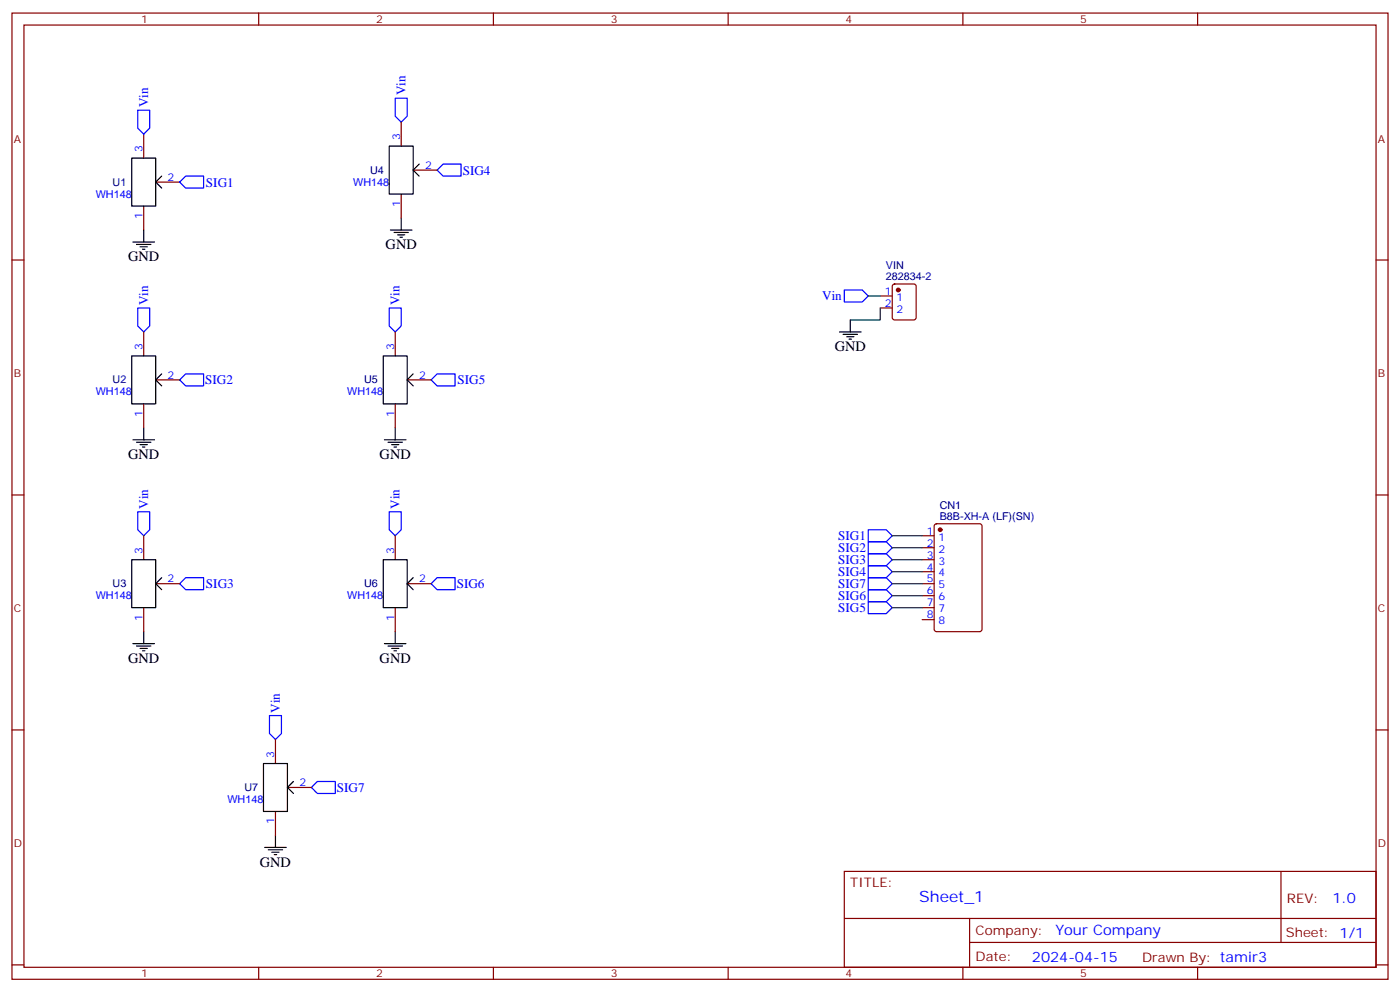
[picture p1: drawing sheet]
<svg xmlns="http://www.w3.org/2000/svg" width="412mm" height="292mm" viewBox="0 0 412 292" stroke-linecap="round" stroke-linejoin="round" font-family="sans-serif">
<g fill="none" stroke="#870000" stroke-width=".35">
<path d="M3.5 3.8h405.4v284.4h-405.4zM7.1 7.4h398.2v277.3h-398.2zM76.2 3.8v3.6M145.3 3.8v3.6M214.5 3.8v3.6M283.6 3.8v3.6M352.8 3.8v3.6M42.3 39.5v7M118.2 35.9v7.1M45.9 53.6h7M118.2 57.1v7.1M121.7 50.1h7.1"/>
<path d="M3.5 76.5h3.6M42.3 60.6v7.1M405.3 76.5h3.6M42.3 97.7v7M116.4 97.7v7M259.3 87.1h3.5M259.3 90.6h3.5M263.1 83.8l.4-.2h5.7l.6 .4 .1 9.5-.5 .6-5.9 .1-.6-.5-.1-9.4zM42.3 118.9v7M45.9 111.8h7M116.4 118.9v7M119.9 111.8h7.1"/>
<path d="M3.5 145.7h3.6M42.3 157.7v7M116.4 157.7v7M271.6 157.7h3.6M275.4 154.3l.5-.2h12.7l.6 .5 .1 30.6-.5 .6-12.9 .1-.7-.5v-30.6zM405.3 145.7h3.6M42.3 178.8v7.1M45.9 171.8h7M116.4 178.8v7.1M119.9 171.8h7.1M271.6 171.8h3.6M271.6 161.2h3.6"/>
<path d="M271.6 164.7h3.6M271.6 168.2h3.6M271.6 175.3h3.6M271.6 178.8h3.6M271.6 182.4h3.6M3.5 214.8h3.6M81.1 217.6v7.1M405.3 214.8h3.6M81.1 238.8v7.1M84.7 231.7h7M248.7 256.4h156.6v28.3h-156.6zM377.3 256.5v20.8"/>
<path d="M248.7 270.3h156.5M285.6 277.3h119.6M285.6 270.3v14.1M3.5 284h3.6M76.2 284.7v3.5M145.3 284.7v3.5M214.5 284.7v3.5M283.6 284.7v3.5M352.8 284.7v3.5M405.3 284h3.6"/>
</g>
<g fill="none" stroke="#000" stroke-width=".35">
<path d="M38.8 46.5h7.1v14.1h-7.1zM47.6 51.8l-1.7 1.8 1.7 1.8M114.7 43h7v14.1h-7zM123.5 48.3l-1.8 1.8 1.8 1.7M39.2 71.2h6.3M40.2 71.9h4.2M41.3 72.6h2.1M42 73.3h.7M42.3 67.7v3.5M115 67.7h6.4M116.1 68.4h4.2M117.1 69.1h2.1"/>
<path d="M117.8 69.8h.7M118.2 64.2v3.5M247.3 97.7h6.3M248.4 98.4h4.2M249.4 99.1h2.1M250.1 99.8h.7M250.5 94.2v3.5M38.8 104.7h7.1v14.2h-7.1zM47.6 110l-1.7 1.8 1.7 1.8M112.9 104.7h7v14.2h-7zM121.7 110l-1.8 1.8 1.8 1.8M39.2 129.4h6.3"/>
<path d="M40.2 130.1h4.2M41.3 130.8h2.1M42 131.6h.7M42.3 125.9v3.5M113.2 129.4h6.4M114.3 130.1h4.2M115.4 130.8h2.1M116.1 131.6h.7M116.4 125.9v3.5M38.8 164.7h7.1v14.1h-7.1zM47.6 170l-1.7 1.8 1.7 1.7M112.9 164.7h7v14.1h-7z"/>
<path d="M121.7 170l-1.8 1.8 1.8 1.7M39.2 189.4h6.3M40.2 190.1h4.2M41.3 190.8h2.1M42 191.5h.7M42.3 185.9v3.5M113.2 189.4h6.4M114.3 190.1h4.2M115.4 190.8h2.1M116.1 191.5h.7M116.4 185.9v3.5M77.6 224.7h7.1v14.1h-7.1z"/>
<path d="M86.4 230l-1.7 1.7 1.7 1.8M78 249.4h6.3M79 250.1h4.3M80.1 250.8h2.1M80.8 251.5h.7M81.1 245.9v3.5"/>
</g>
<g fill="#870000" stroke="#870000" stroke-width=".35">
<circle cx="264.6" cy="85.3" r=".53"/>
<circle cx="276.9" cy="155.9" r=".53"/>
</g>
<g fill="none" stroke="#00f" stroke-width=".35">
<path d="M40.6 32.4h3.5v5.3l-1.8 1.8-1.7-1.8zM116.4 28.9h3.5v5.3l-1.7 1.7-1.8-1.7zM52.9 53.6l1.8-1.8h5.3v3.6h-5.3zM128.8 50.1l1.7-1.8h5.3v3.5h-5.3zM40.6 90.6h3.5v5.3l-1.8 1.8-1.7-1.8zM114.7 90.6h3.5v5.3l-1.8 1.8-1.7-1.8zM248.7 85.3h5.3l1.8 1.8-1.8 1.8h-5.3zM52.9 111.8l1.8-1.8h5.3v3.6h-5.3zM127 111.8l1.8-1.8h5.3v3.6h-5.3zM40.6 150.6h3.5v5.3l-1.8 1.8-1.7-1.8zM114.7 150.6h3.5v5.3l-1.8 1.8-1.7-1.8zM255.8 155.9h5.3l1.7 1.8-1.7 1.7h-5.3z"/>
<path d="M255.8 159.4h5.3l1.7 1.8-1.7 1.7h-5.3zM52.9 171.8l1.8-1.8h5.3v3.5h-5.3zM127 171.8l1.8-1.8h5.3v3.5h-5.3zM255.8 166.5h5.3l1.7 1.7-1.7 1.8h-5.3zM255.8 162.9h5.3l1.7 1.8-1.7 1.8h-5.3zM255.8 170h5.3l1.7 1.8-1.7 1.7h-5.3zM255.8 173.5h5.3l1.7 1.8-1.7 1.8h-5.3zM255.8 177.1h5.3l1.7 1.7-1.7 1.8h-5.3zM79.4 210.6h3.5v5.3l-1.8 1.7-1.7-1.7zM91.7 231.7l1.8-1.7h5.3v3.5h-5.3z"/>
</g>
<path d="M255.8 87.1h3.5M259.3 90.6v3.6h-8.8M262.8 157.7h8.8M262.8 178.8h8.8M262.8 175.3h8.8M262.8 171.8h8.8M262.8 164.7h8.8M262.8 168.2h8.8M262.8 161.2h8.8" fill="none" stroke="#008700" stroke-width=".35"/>
<text font-size="4.6" fill="#00f" x="270.8" y="265.5">Sheet_1</text>
<g font-size="4.2">
<text x="37.7" y="76.9">GND</text>
<text x="113.6" y="73.3">GND</text>
<text x="245.9" y="103.3">GND</text>
<text x="37.7" y="135.1">GND</text>
<text x="111.8" y="135.1">GND</text>
<text x="37.7" y="195.1">GND</text>
<text x="111.8" y="195.1">GND</text>
<text x="76.6" y="255">GND</text>
</g>
<g font-size="4.2" fill="#00f">
<text x="392.5" y="265.7">1.0</text>
<text x="310.9" y="275.3">Your Company</text>
<text x="304" y="283.1">2024-04-15</text>
</g>
<g font-size="3.9" fill="#00f">
<text x="119.5" y="28.1" transform="rotate(-90 119.5 28.1)">Vin</text>
<text x="43.6" y="31.6" transform="rotate(-90 43.6 31.6)">Vin</text>
<text x="136.3" y="51.4">SIG4</text>
<text x="60.7" y="54.9">SIG1</text>
<text x="43.6" y="89.8" transform="rotate(-90 43.6 89.8)">Vin</text>
<text x="117.7" y="89.8" transform="rotate(-90 117.7 89.8)">Vin</text>
<text x="242.2" y="88.3">Vin</text>
<text x="60.4" y="113.1">SIG2</text>
<text x="134.8" y="113.1">SIG5</text>
<text x="43.6" y="149.8" transform="rotate(-90 43.6 149.8)">Vin</text>
<text x="117.7" y="149.8" transform="rotate(-90 117.7 149.8)">Vin</text>
<text x="246.9" y="158.8">SIG1</text>
<text x="246.9" y="162.3">SIG2</text>
<text x="246.9" y="165.9">SIG3</text>
<text x="60.7" y="173.1">SIG3</text>
<text x="134.5" y="173.1">SIG6</text>
<text x="246.9" y="169.4">SIG4</text>
<text x="246.9" y="172.9">SIG7</text>
<text x="246.9" y="176.5">SIG6</text>
<text x="246.9" y="180">SIG5</text>
<text x="82.4" y="209.7" transform="rotate(-90 82.4 209.7)">Vin</text>
<text x="99.3" y="233">SIG7</text>
</g>
<g font-size="3.9" fill="#800">
<text x="250.5" y="261">TITLE:</text>
<text x="379.1" y="265.7">REV:</text>
<text x="287.4" y="275.2">Company:</text>
<text x="378.7" y="275.8">Sheet: 1/1</text>
<text x="287.4" y="282.9">Date:</text>
<text x="336.4" y="283">Draw</text>
<text x="346.6" y="283">n By: tamir3</text>
</g>
<g font-size="3.2" fill="#800">
<text x="41.6" y="6.8">1</text>
<text x="110.8" y="6.8">2</text>
<text x="179.9" y="6.8">3</text>
<text x="249.1" y="6.8">4</text>
<text x="318.2" y="6.8">5</text>
<text x="4.1" y="41.9">A</text>
<text x="405.9" y="41.9">A</text>
<text x="4.1" y="111.1">B</text>
<text x="405.9" y="111.1">B</text>
<text x="4.1" y="180.2">C</text>
<text x="405.9" y="180.2">C</text>
<text x="4.1" y="249.4">D</text>
<text x="405.9" y="249.4">D</text>
<text x="41.6" y="287.7">1</text>
<text x="110.8" y="287.7">2</text>
<text x="179.9" y="287.7">3</text>
<text x="249.1" y="287.7">4</text>
<text x="318.2" y="287.7">5</text>
</g>
<g font-size="3.2" fill="#00f">
<text x="117.8" y="41.2" transform="rotate(-90 117.8 41.2)">3</text>
<text x="42" y="44.8" transform="rotate(-90 42 44.8)">3</text>
<text x="49.4" y="53.2">2</text>
<text x="125.2" y="49.7">2</text>
<text x="28.2" y="58.2">WH148</text>
<text x="104" y="54.6">WH148</text>
<text x="42" y="64.4" transform="rotate(-90 42 64.4)">1</text>
<text x="117.8" y="60.9" transform="rotate(-90 117.8 60.9)">1</text>
<text x="260.6" y="86.7">1</text>
<text x="264.1" y="88.5">1</text>
<text x="260.6" y="90.3">2</text>
<text x="264.1" y="92">2</text>
<text x="42" y="103" transform="rotate(-90 42 103)">3</text>
<text x="116.1" y="103" transform="rotate(-90 116.1 103)">3</text>
<text x="49.4" y="111.4">2</text>
<text x="123.5" y="111.4">2</text>
<text x="28.2" y="116.4">WH148</text>
<text x="102.3" y="116.4">WH148</text>
<text x="42" y="122.6" transform="rotate(-90 42 122.6)">1</text>
<text x="116.1" y="122.6" transform="rotate(-90 116.1 122.6)">1</text>
<text x="273" y="157.3">1</text>
<text x="273" y="160.8">2</text>
<text x="276.5" y="159.1">1</text>
<text x="42" y="162.9" transform="rotate(-90 42 162.9)">3</text>
<text x="116.1" y="162.9" transform="rotate(-90 116.1 162.9)">3</text>
<text x="273" y="164.4">3</text>
<text x="273" y="167.9">4</text>
<text x="276.5" y="162.6">2</text>
<text x="276.5" y="166.1">3</text>
<text x="49.4" y="171.4">2</text>
<text x="123.5" y="171.4">2</text>
<text x="273" y="171.4">5</text>
<text x="276.5" y="169.7">4</text>
<text x="276.5" y="173.2">5</text>
<text x="28.2" y="176.4">WH148</text>
<text x="102.3" y="176.4">WH148</text>
<text x="273" y="174.9">6</text>
<text x="273" y="178.5">7</text>
<text x="276.5" y="176.7">6</text>
<text x="42" y="182.6" transform="rotate(-90 42 182.6)">1</text>
<text x="116.1" y="182.6" transform="rotate(-90 116.1 182.6)">1</text>
<text x="273" y="182">8</text>
<text x="276.5" y="180.2">7</text>
<text x="276.5" y="183.8">8</text>
<text x="80.8" y="222.9" transform="rotate(-90 80.8 222.9)">3</text>
<text x="88.2" y="231.4">2</text>
<text x="67" y="236.3">WH148</text>
<text x="80.8" y="242.6" transform="rotate(-90 80.8 242.6)">1</text>
</g>
<g font-size="3.2" fill="#000080">
<text x="109" y="51.1">U4</text>
<text x="33.2" y="54.6">U1</text>
<text x="260.9" y="82.5">282834-2</text>
<text x="260.9" y="79.3">VIN</text>
<text x="33.2" y="112.9">U2</text>
<text x="107.3" y="112.9">U5</text>
<text x="276.8" y="149.8">CN1</text>
<text x="276.8" y="153.1">B8B-XH-A (LF)(SN)</text>
<text x="33.2" y="172.8">U3</text>
<text x="107.3" y="172.8">U6</text>
<text x="72" y="232.8">U7</text>
</g>
</svg>
